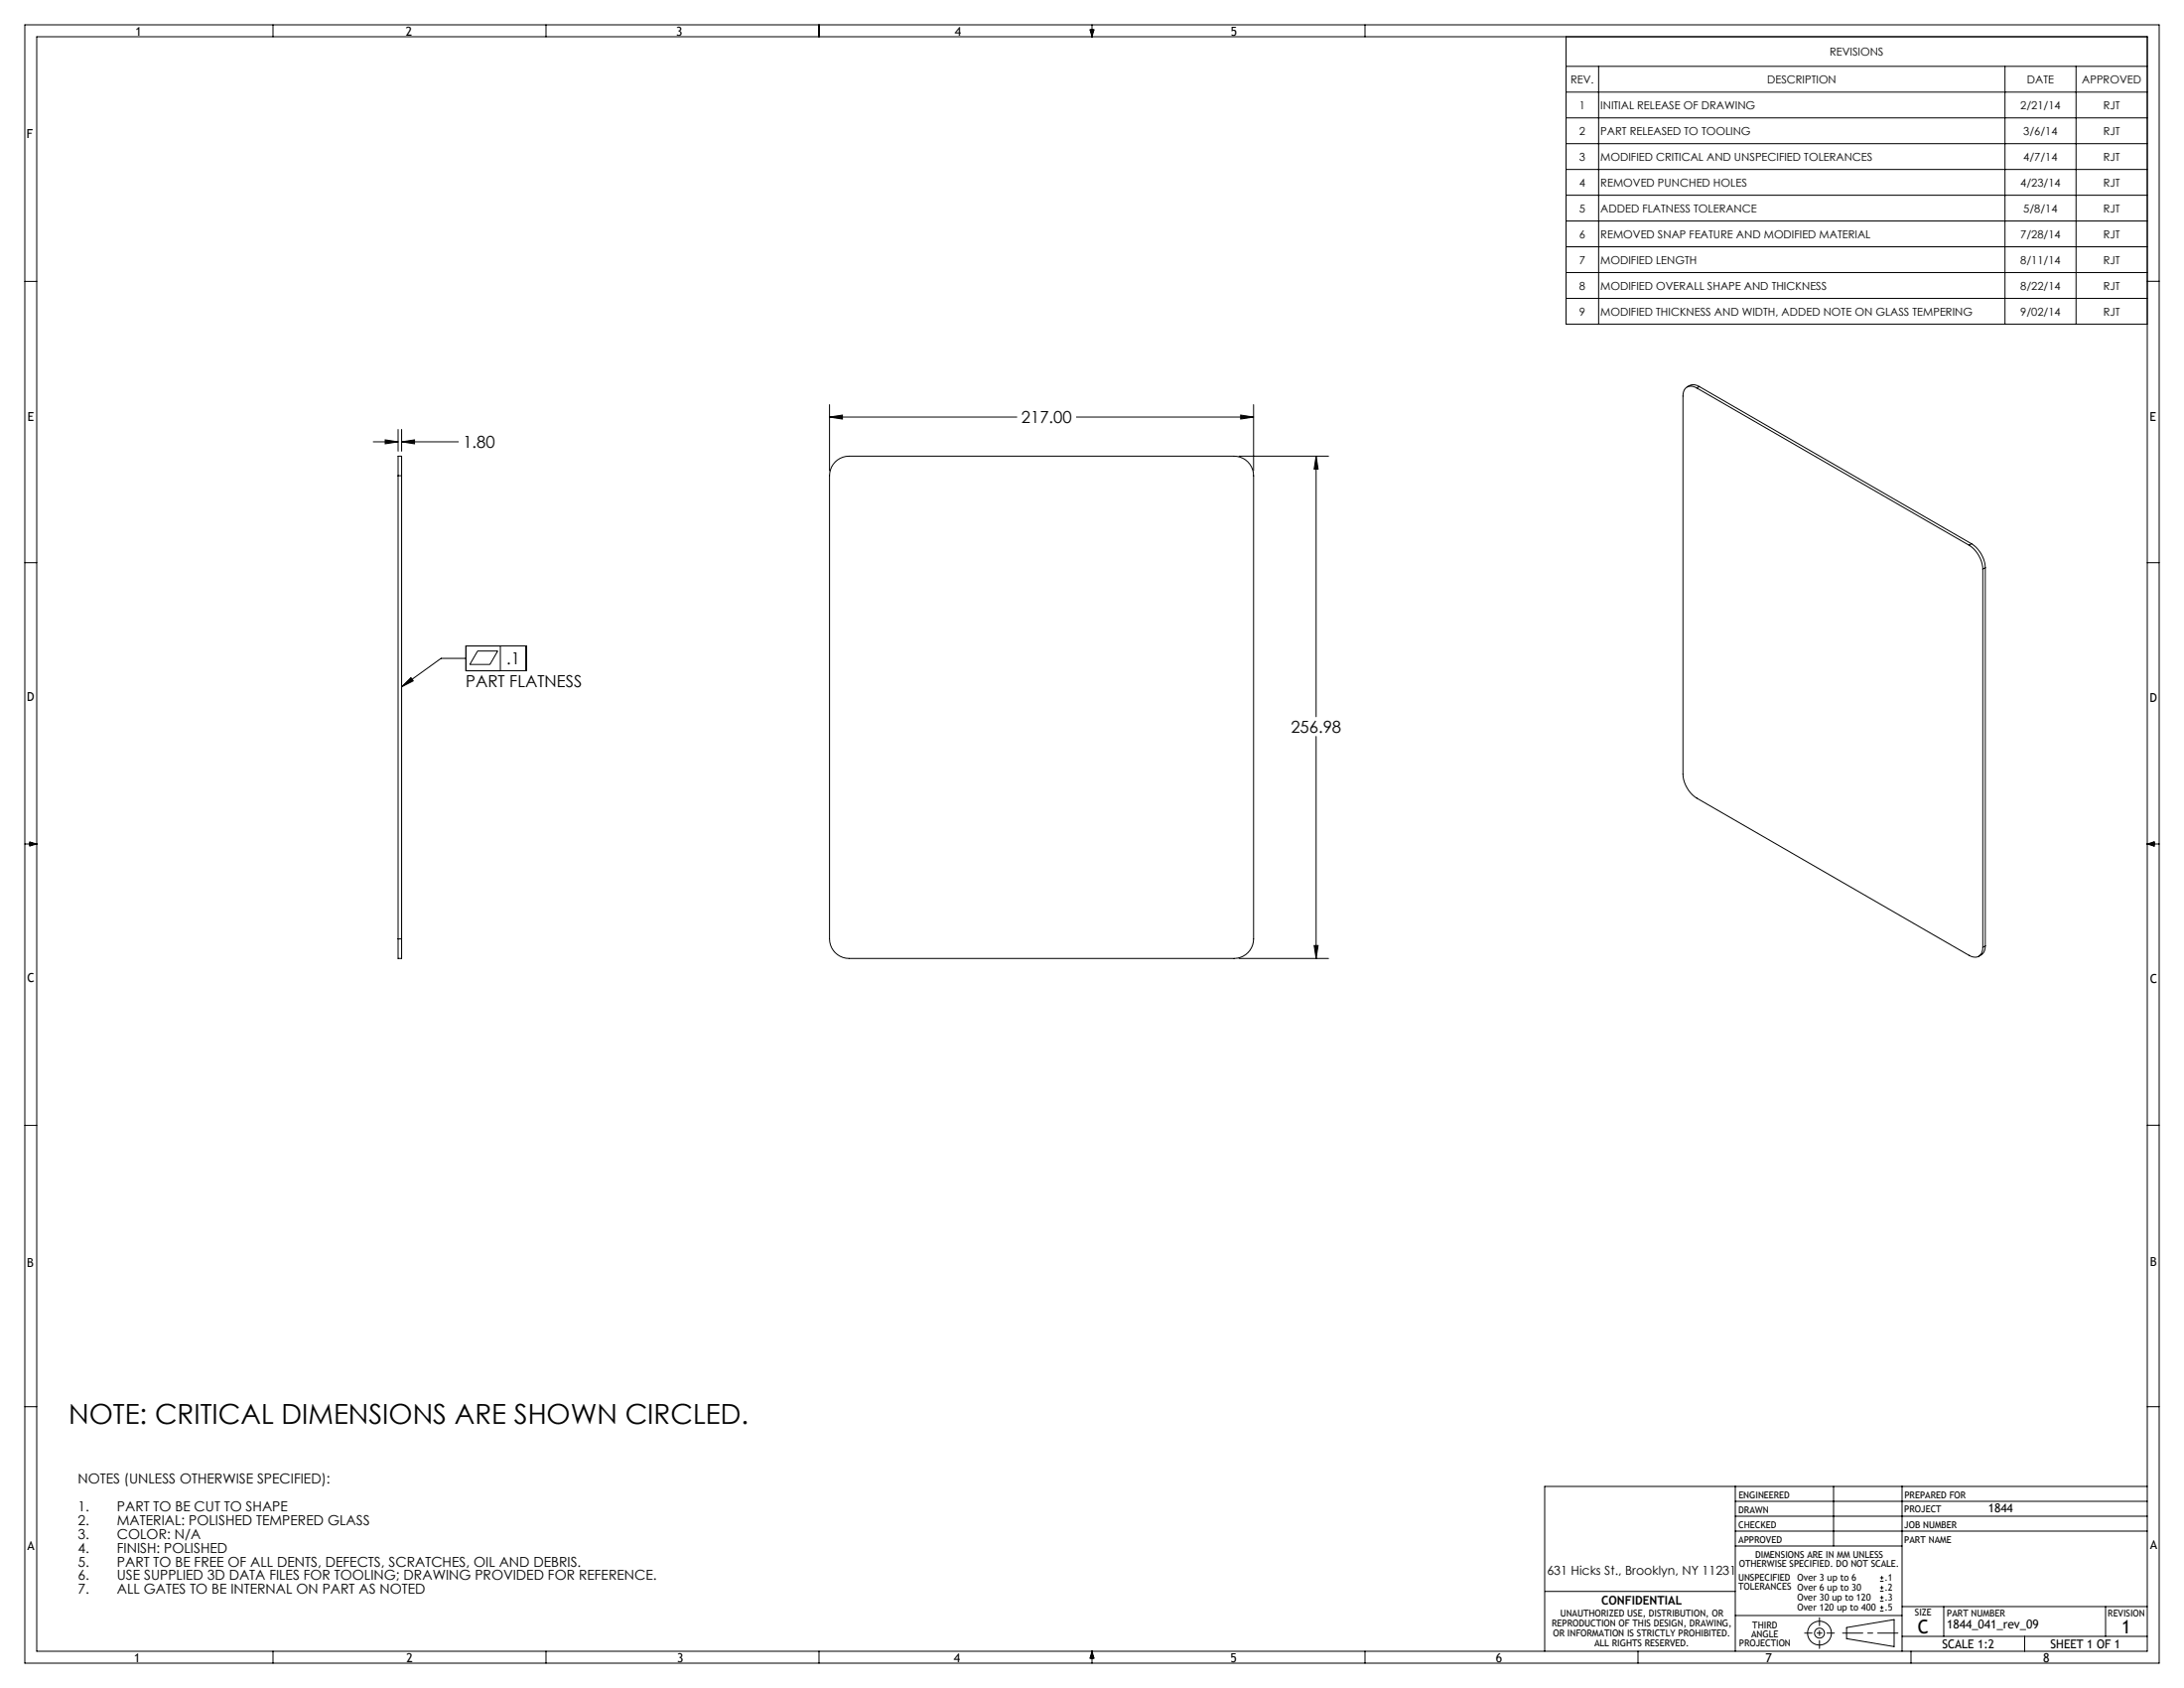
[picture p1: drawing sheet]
<svg xmlns="http://www.w3.org/2000/svg" width="559mm" height="432mm" viewBox="0 0 559 432" stroke-linecap="round" stroke-linejoin="round" font-family="sans-serif">
<g fill="none" stroke="#000" stroke-width=".25">
<path d="M6.3 6.4h546.1v419h-546.1zM9.4 9.4h540v413h-540zM69.8 6.4v3M139.7 6.4v3M209.5 6.4v3M278.9 7.6h1l-.5 1.8zM279.1 7.6l.3 1.8M279.4 6.4v3M279.7 7.6l-.3 1.8M349.2 6.4v3M400.7 9.4v73.5h148.7M400.7 17h148.7"/>
<path d="M409 17v65.9M513 17v65.9M531.2 17v65.9M400.7 30.2h148.7M400.7 36.8h148.7M400.7 23.6h148.7M400.7 43.3h148.7M400.7 49.9h148.7M400.7 56.5h148.7M6.3 72h3.1M400.7 63.1h148.7M400.7 69.7h148.7"/>
<path d="M400.7 76.3h148.7M549.4 72h3M434.1 99.3a2.16 2.16 0 0 0-2.5-.3 2.16 2.16 0 0 0-1 2.3v96.8a7.8 7.8 0 0 0 3.5 6.1l69.7 40.2a2.15 2.15 0 0 0 2.5 .2 2.15 2.15 0 0 0 1-2.3M434.1 99.3l69.7 40.2M434.8 98.9a2.54 2.54 0 0 0-3.2 .1M434.8 98.9l-.7 .4M434.8 98.9l69.6 40.2M95.5 113h6.4M98.6 112.5l3.3 .5-3.3 .5zM101.9 109.8v5.6M102.8 113l3.3-.5v1zM102.8 109.8v5.6"/>
<path d="M102.8 113h14.5M212.2 106.7l3.3-.5v1zM212.2 103.5v16.9M212.2 106.7h48M213.7 118.2a5 5 0 0 1 3.5-1.5h98.5a5 5 0 0 1 5 5v118.5a5 5 0 0 1-5 5h-98.5a5 5 0 0 1-5-5v-118.5a5 5 0 0 1 1.5-3.5zM275.4 106.7h45.3M317 116.7h22.9M317.4 106.2l3.3 .5-3.3 .5zM320.7 103.5v16.9M336.7 116.7l.6 3.3h-1.1zM336.7 116.7v66.6M101.9 121.7v-5h.9v5"/>
<path d="M101.9 121.7v118.5M101.9 121.7h.9M102.8 121.7v118.5M503.8 139.5a7.8 7.8 0 0 1 3.5 6.1M504.4 139.1a7.8 7.8 0 0 1 3.6 6.1M504.4 139.1l-.6 .4M6.3 143.9h3.1M507.3 145.6v96.7M508 145.2l-.7 .4M508 145.2v96.8M549.4 143.9h3M102.8 175.7l2.3-2.3 .6 .8z"/>
<path d="M119.2 165.2h15.5v6.4h-15.5zM119.2 168.4h-6.3l-10.1 7.3M122.2 166.5h5.1l-1.9 3.5h-5.2zM128 165.2v6.4M336.7 188.4v56.8M6.3 215.9h3.1M7.6 215.4l1.8 .5-1.8 .5zM7.6 215.6l1.8 .3M9.4 215.9l-1.8 .3M549.4 215.9h3M549.4 215.9l1.8 .3M549.4 215.9l1.8-.6v1.2z"/>
<path d="M551.2 215.6l-1.8 .3M101.9 240.2v5h.9v-5M101.9 240.2h.9M317 245.2h22.9M336.2 241.9h1.1l-.6 3.3zM508 242a2.54 2.54 0 0 1-1.7 2.6M508 242l-.7 .3M6.3 287.9h3.1M549.4 287.9h3M6.3 359.8h3.1M549.4 359.8h3M444 384h105.4"/>
<path d="M444 387.9h105.4M444 380.2v42.2M444 395.5h42.7M444 391.7h105.4M469.1 380.2v15.3M486.7 380.2v42.2M549.4 380.2h-154.2v42.2M395.3 407.1h48.7M444 413.3h42.7M472.5 416.3l12.1-2v6.9l-12.1-2zM481 404.5h.9M481 403.6h.9"/>
<path d="M481 407h.9M481 406.1h.9M481 409.6h.9M481 408.7h.9M481 412.1h.9M481 411.2h.9M481.5 403.2v.8M481.5 405.7v.9M481.5 408.2v.9M481.5 410.8v.9M486.7 418.6h62.7M486.7 411h62.7"/>
<path d="M497.3 411v7.6M518 418.6v3.8M538.7 411v7.6M69.8 422.4v3M139.7 422.4v3M209.5 422.4v3M279.4 422.4v3M279.4 422.4l.5 1.8h-1zM279.4 422.4l.3 1.8M279.4 422.4l-.3 1.8M349.2 422.4v3M419.1 422.4v3"/>
<path d="M488.9 422.4v3"/>
<circle cx="465.5" cy="417.8" r="1.27"/>
<circle cx="465.5" cy="417.8" r="3"/>
</g>
<path d="M461.7 417.8h7.6" fill="none" stroke="#000" stroke-width=".25" stroke-dasharray="15.2 1.3 1.3 1.3" stroke-dashoffset="13.3"/>
<path d="M465.5 413.8v7.9" fill="none" stroke="#000" stroke-width=".25" stroke-dasharray="15.2 1.3 1.3 1.3" stroke-dashoffset="13.2"/>
<path d="M471.4 417.8h14.2" fill="none" stroke="#000" stroke-width=".25" stroke-dasharray="15.2 1.3 1.3 1.3" stroke-dashoffset="10.1"/>
<g fill="#000">
<path d="M102.8 175.7l2.3-2.3 .6 .8z"/>
<path d="M212.2 106.7l3.3-.5v1zM317.4 106.2l3.3 .5-3.3 .5zM336.7 116.7l.6 3.3h-1.1zM336.2 241.9h1.1l-.6 3.3zM98.6 112.5l3.3 .5-3.3 .5zM102.8 113l3.3-.5v1z"/>
</g>
<text font-size="7.1" x="17.6" y="364.2">NOTE: CRITICAL DIMENSIONS ARE SHOWN CIRCLED.</text>
<g font-size="4.8">
<text x="490.7" y="417.9">C</text>
<text x="542.9" y="417.9">1</text>
</g>
<g font-size="4.2">
<text x="261.3" y="108.3">217.00</text>
<text x="118.4" y="114.6">1.80</text>
<text x="129.6" y="170">.1</text>
<text x="119.2" y="175.7">PART FLATNESS</text>
<text x="330.3" y="187.5">256.98</text>
</g>
<g font-size="3.5">
<text x="19.9" y="379.5">NOTES (UNLESS OTHERWISE SPECIFIED):</text>
<text x="19.9" y="386.6">1.</text>
<text x="29.9" y="386.6">PART TO BE CUT TO SHAPE</text>
<text x="19.9" y="390.1">2.</text>
<text x="19.9" y="393.6">3.</text>
<text x="29.9" y="390.1">MATERIAL: POLISHED TEMPERED GLASS</text>
<text x="29.9" y="393.6">COLOR: N/A</text>
<text x="19.9" y="397.2">4.</text>
<text x="19.9" y="400.7">5.</text>
<text x="29.9" y="397.2">FINISH: POLISHED</text>
<text x="29.9" y="400.7">PART TO BE FREE OF ALL DENTS, DEFECTS, SCRATCHES, OIL AND DEBRIS.</text>
<text x="19.9" y="404.2">6.</text>
<text x="19.9" y="407.8">7.</text>
<text x="29.9" y="404.2">USE SUPPLIED 3D DATA FILES FOR TOOLING; DRAWING PROVIDED FOR REFERENCE.</text>
<text x="29.9" y="407.8">ALL GATES TO BE INTERNAL ON PART AS NOTED</text>
</g>
<g font-size="3.2">
<text x="34.6" y="9.1">1</text>
<text x="103.8" y="9.1">2</text>
<text x="173" y="9">3</text>
<text x="244.3" y="9.2">4</text>
<text x="314.9" y="9.1">5</text>
<text x="6.8" y="35.2">F</text>
<text x="7" y="107.6">E</text>
<text x="550" y="107.6">E</text>
<text x="6.9" y="179.3">D</text>
<text x="550" y="179.5">D</text>
<text x="7" y="251.3">C</text>
<text x="550.1" y="251.5">C</text>
<text x="550.1" y="324">B</text>
<text x="6.9" y="324">B</text>
<text x="7" y="396.4">A</text>
<text x="550.2" y="396.3">A</text>
<text x="395.8" y="402.8">631 Hicks St., Brooklyn, NY 11231</text>
<text x="34.4" y="425.2">1</text>
<text x="104" y="425.2">2</text>
<text x="173.3" y="425.2">3</text>
<text x="244" y="425.2">4</text>
<text x="314.9" y="425.2">5</text>
<text x="382.7" y="425.2">6</text>
<text x="451.8" y="425.2">7</text>
<text x="522.8" y="425.2">8</text>
</g>
<g font-size="3.1">
<text x="508.7" y="386.9">1844</text>
<text x="409.7" y="410.5">CONFIDENTIAL</text>
<text x="498.1" y="416.6">1844_041_rev_09</text>
<text x="496.9" y="421.7">SCALE 1:2</text>
<text x="524.6" y="421.7">SHEET 1 OF 1</text>
</g>
<g font-size="2.8">
<text x="468.1" y="14.2">REVISIONS</text>
<text x="401.9" y="21.3">REV.</text>
<text x="452.2" y="21.3">DESCRIPTION</text>
<text x="518.6" y="21.3">DATE</text>
<text x="532.7" y="21.3">APPROVED</text>
<text x="404.1" y="27.9">1</text>
<text x="409.5" y="27.9">INITIAL RELEASE OF DRAWING</text>
<text x="516.9" y="27.9">2/21/14</text>
<text x="538.2" y="27.9">RJT</text>
<text x="404.1" y="34.5">2</text>
<text x="409.5" y="34.5">PART RELEASED TO TOOLING</text>
<text x="517.7" y="34.5">3/6/14</text>
<text x="538.2" y="34.5">RJT</text>
<text x="404.1" y="41.1">3</text>
<text x="409.5" y="41.1">MODIFIED CRITICAL AND UNSPECIFIED TOLERANCES</text>
<text x="517.7" y="41.1">4/7/14</text>
<text x="538.2" y="41.1">RJT</text>
<text x="404.1" y="47.7">4</text>
<text x="409.5" y="47.7">REMOVED PUNCHED HOLES</text>
<text x="516.9" y="47.7">4/23/14</text>
<text x="538.2" y="47.7">RJT</text>
<text x="404.1" y="54.3">5</text>
<text x="409.5" y="54.3">ADDED FLATNESS TOLERANCE</text>
<text x="517.7" y="54.3">5/8/14</text>
<text x="538.2" y="54.3">RJT</text>
<text x="404.1" y="60.9">6</text>
<text x="409.5" y="60.9">REMOVED SNAP FEATURE AND MODIFIED MATERIAL</text>
<text x="516.9" y="60.9">7/28/14</text>
<text x="538.2" y="60.9">RJT</text>
<text x="404.1" y="67.5">7</text>
<text x="409.5" y="67.5">MODIFIED LENGTH</text>
<text x="516.9" y="67.5">8/11/14</text>
<text x="538.2" y="67.5">RJT</text>
<text x="404.1" y="74.1">8</text>
<text x="409.5" y="74.1">MODIFIED OVERALL SHAPE AND THICKNESS</text>
<text x="516.9" y="74.1">8/22/14</text>
<text x="538.2" y="74.1">RJT</text>
<text x="404.1" y="80.7">9</text>
<text x="409.5" y="80.7">MODIFIED THICKNESS AND WIDTH, ADDED NOTE ON GLASS TEMPERING</text>
<text x="516.9" y="80.7">9/02/14</text>
<text x="538.2" y="80.7">RJT</text>
</g>
<g font-size="2.4">
<text x="444.8" y="383.2">ENGINEERED</text>
<text x="487.3" y="383.2">PREPARED FOR</text>
<text x="444.8" y="387">DRAWN</text>
<text x="487.3" y="386.9">PROJECT</text>
<text x="444.8" y="394.6">APPROVED</text>
<text x="444.8" y="390.8">CHECKED</text>
<text x="487.2" y="394.6">PART NAME</text>
<text x="487.2" y="390.8">JOB NUMBER</text>
<text x="444.9" y="400.9">OTHERWISE SPECIFIED. DO NOT SCALE.</text>
<text x="449.1" y="398.6">DIMENSIONS ARE IN MM UNLESS</text>
<text x="444.8" y="404.4">UNSPECIFIED</text>
<text x="444.8" y="406.7">TOLERANCES Over 6 up to 30</text>
<text x="459.9" y="404.5">Over 3 up to 6</text>
<text x="482.2" y="404.5">.1</text>
<text x="482.2" y="407">.2</text>
<text x="399.2" y="413.6">UNAUTHORIZED USE, DISTRIBUTION, OR</text>
<text x="459.9" y="409.6">Over 30 up to 120</text>
<text x="459.9" y="412.1">Over 120 up to 400</text>
<text x="482.2" y="409.6">.3</text>
<text x="482.2" y="412.1">.5</text>
<text x="490" y="413.4">SIZE</text>
<text x="498.1" y="413.4">PART NUMBER</text>
<text x="539.3" y="413.4">REVISION</text>
<text x="397.1" y="416.1">REPRODUCTION OF THIS DESIGN, DRAWING,</text>
<text x="397.4" y="418.7">OR INFORMATION IS STRICTLY PROHIBITED.</text>
<text x="448.1" y="418.9">ANGLE</text>
<text x="448.4" y="416.6">THIRD</text>
<text x="408" y="421.2">ALL RIGHTS RESERVED.</text>
<text x="445" y="421.2">PROJECTION</text>
</g>
</svg>
